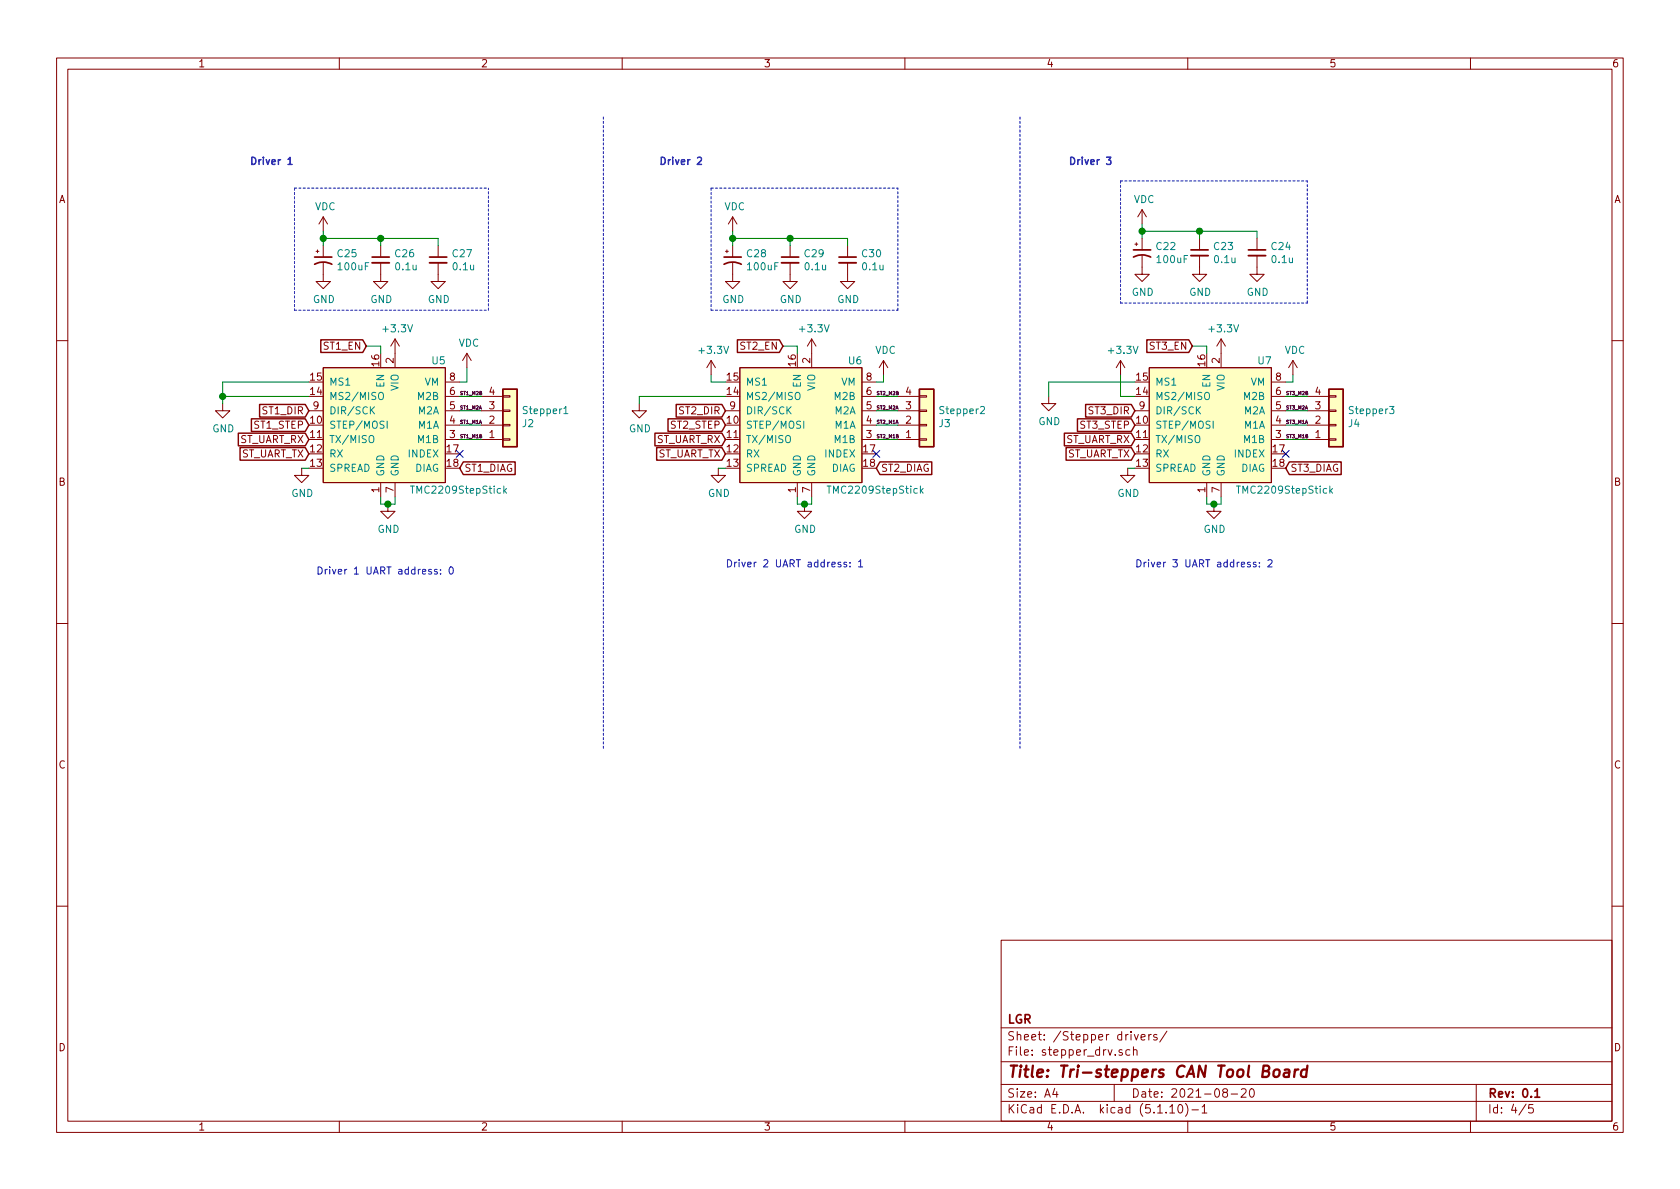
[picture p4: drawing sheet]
EESchema Schematic File Version 4
EELAYER 30 0
EELAYER END
$Descr A4 11693 8268
encoding utf-8
Sheet 4 5
Title "Tri-steppers CAN Tool Board"
Date "2021-08-20"
Rev "0.1"
Comp "LGR"
Comment1 ""
Comment2 ""
Comment3 ""
Comment4 ""
$EndDescr
$Comp
L archive:user_TMC2209StepStick U5
U 1 1
P 2700 2950
F 0 "U5" H 3000 3400 50  0000 L CNN
F 1 "TMC2209StepStick" H 2850 2500 50  0000 L CNN
F 2 "project:TMC2209StepStick" H 2700 3700 50  0001 C CNN
F 3 "~" H 2700 3700 50  0001 C CNN
F 4 "~" H 2700 2950 50  0001 C CNN "Basic Part"
F 5 "~" H 2700 2950 50  0001 C CNN "LCSC"
	1    2700 2950
	1    0    0    -1  
$EndComp
Wire Wire Line
	2650 3450 2650 3500
Wire Wire Line
	2750 3500 2750 3450
$Comp
L power:+3.3V #PWR052
U 1 1
P 2750 2450
F 0 "#PWR052" H 2750 2300 50  0001 C CNN
F 1 "+3.3V" H 2765 2623 50  0000 C CNN
F 2 "" H 2750 2450 50  0001 C CNN
F 3 "" H 2750 2450 50  0001 C CNN
	1    2750 2450
	1    0    0    -1  
$EndComp
$Comp
L Connector_Generic:Conn_01x04 J2
U 1 1
P 3550 2950
F 0 "J2" H 3630 2942 50  0000 L CNN
F 1 "Stepper1" H 3630 2851 50  0000 L CNN
F 2 "Connector_JST:JST_XH_B4B-XH-A_1x04_P2.50mm_Vertical" H 3550 2950 50  0001 C CNN
F 3 "~" H 3550 2950 50  0001 C CNN
F 4 "~" H 3550 2950 50  0001 C CNN "Basic Part"
F 5 "---" H 3550 2950 50  0001 C CNN "LCSC"
	1    3550 2950
	1    0    0    1   
$EndComp
NoConn ~ 3200 3150
$Comp
L Device:CP1_Small C25
U 1 1
P 2250 1800
F 0 "C25" H 2341 1846 50  0000 L CNN
F 1 "100uF" H 2341 1755 50  0000 L CNN
F 2 "Capacitor_SMD:CP_Elec_6.3x5.8" H 2250 1800 50  0001 C CNN
F 3 "~" H 2250 1800 50  0001 C CNN
F 4 "C249982" H 2250 1800 50  0001 C CNN "LCSC"
F 5 "No" H 2250 1800 50  0001 C CNN "Basic Part"
F 6 "0;0;180" H 2250 1800 50  0001 C CNN "JLCPCB_CORRECTION"
	1    2250 1800
	1    0    0    -1  
$EndComp
$Comp
L Device:C_Small C26
U 1 1
P 2650 1800
F 0 "C26" H 2742 1846 50  0000 L CNN
F 1 "0.1u" H 2742 1755 50  0000 L CNN
F 2 "Capacitor_SMD:C_0603_1608Metric" H 2650 1800 50  0001 C CNN
F 3 "~" H 2650 1800 50  0001 C CNN
F 4 "C14663" H 2650 1800 50  0001 C CNN "LCSC"
F 5 "Yes" H 2650 1800 50  0001 C CNN "Basic Part"
	1    2650 1800
	1    0    0    -1  
$EndComp
Wire Wire Line
	2650 1650 2650 1700
Wire Wire Line
	2250 1700 2250 1650
Connection ~ 2250 1650
Wire Wire Line
	2250 1650 2650 1650
Wire Wire Line
	2250 1600 2250 1650
Text GLabel 2550 2400 0    50   Input ~ 0
ST1_EN
Wire Wire Line
	2550 2400 2650 2400
Wire Wire Line
	2650 2400 2650 2450
Text GLabel 2150 2850 0    50   Input ~ 0
ST1_DIR
Text GLabel 2150 2950 0    50   Input ~ 0
ST1_STEP
Text GLabel 3200 3250 2    50   Input ~ 0
ST1_DIAG
Text Notes 4900 1150 2    50   ~ 10
Driver 2
Text Notes 7750 1150 2    50   ~ 10
Driver 3
$Comp
L power:VDC #PWR041
U 1 1
P 2250 1600
F 0 "#PWR041" H 2250 1500 50  0001 C CNN
F 1 "VDC" H 2265 1773 50  0000 C CNN
F 2 "" H 2250 1600 50  0001 C CNN
F 3 "" H 2250 1600 50  0001 C CNN
	1    2250 1600
	1    0    0    -1  
$EndComp
Wire Wire Line
	2100 3250 2150 3250
$Comp
L archive:user_TMC2209StepStick U6
U 1 1
P 5600 2950
F 0 "U6" H 5900 3400 50  0000 L CNN
F 1 "TMC2209StepStick" H 5750 2500 50  0000 L CNN
F 2 "project:TMC2209StepStick" H 5600 3700 50  0001 C CNN
F 3 "~" H 5600 3700 50  0001 C CNN
F 4 "~" H 5600 2950 50  0001 C CNN "Basic Part"
F 5 "~" H 5600 2950 50  0001 C CNN "LCSC"
	1    5600 2950
	1    0    0    -1  
$EndComp
$Comp
L power:GND #PWR067
U 1 1
P 5600 3500
F 0 "#PWR067" H 5600 3250 50  0001 C CNN
F 1 "GND" H 5605 3327 50  0000 C CNN
F 2 "" H 5600 3500 50  0001 C CNN
F 3 "" H 5600 3500 50  0001 C CNN
	1    5600 3500
	1    0    0    -1  
$EndComp
Wire Wire Line
	5550 3450 5550 3500
Wire Wire Line
	5550 3500 5600 3500
Wire Wire Line
	5650 3500 5650 3450
Connection ~ 5600 3500
Wire Wire Line
	5600 3500 5650 3500
$Comp
L power:+3.3V #PWR053
U 1 1
P 5650 2450
F 0 "#PWR053" H 5650 2300 50  0001 C CNN
F 1 "+3.3V" H 5665 2623 50  0000 C CNN
F 2 "" H 5650 2450 50  0001 C CNN
F 3 "" H 5650 2450 50  0001 C CNN
	1    5650 2450
	1    0    0    -1  
$EndComp
$Comp
L Connector_Generic:Conn_01x04 J3
U 1 1
P 6450 2950
F 0 "J3" H 6530 2942 50  0000 L CNN
F 1 "Stepper2" H 6530 2851 50  0000 L CNN
F 2 "Connector_JST:JST_XH_B4B-XH-A_1x04_P2.50mm_Vertical" H 6450 2950 50  0001 C CNN
F 3 "~" H 6450 2950 50  0001 C CNN
F 4 "~" H 6450 2950 50  0001 C CNN "Basic Part"
F 5 "---" H 6450 2950 50  0001 C CNN "LCSC"
	1    6450 2950
	1    0    0    1   
$EndComp
NoConn ~ 6100 3150
$Comp
L Device:CP1_Small C28
U 1 1
P 5100 1800
F 0 "C28" H 5191 1846 50  0000 L CNN
F 1 "100uF" H 5191 1755 50  0000 L CNN
F 2 "Capacitor_SMD:CP_Elec_6.3x5.8" H 5100 1800 50  0001 C CNN
F 3 "~" H 5100 1800 50  0001 C CNN
F 4 "C249982" H 5100 1800 50  0001 C CNN "LCSC"
F 5 "No" H 5100 1800 50  0001 C CNN "Basic Part"
F 6 "0;0;180" H 5100 1800 50  0001 C CNN "JLCPCB_CORRECTION"
	1    5100 1800
	1    0    0    -1  
$EndComp
$Comp
L Device:C_Small C29
U 1 1
P 5500 1800
F 0 "C29" H 5592 1846 50  0000 L CNN
F 1 "0.1u" H 5592 1755 50  0000 L CNN
F 2 "Capacitor_SMD:C_0603_1608Metric" H 5500 1800 50  0001 C CNN
F 3 "~" H 5500 1800 50  0001 C CNN
F 4 "C14663" H 5500 1800 50  0001 C CNN "LCSC"
F 5 "Yes" H 5500 1800 50  0001 C CNN "Basic Part"
	1    5500 1800
	1    0    0    -1  
$EndComp
Wire Wire Line
	5500 1650 5500 1700
Wire Wire Line
	5100 1700 5100 1650
Wire Wire Line
	5100 1650 5500 1650
Text GLabel 5450 2400 0    50   Input ~ 0
ST2_EN
Wire Wire Line
	5450 2400 5550 2400
Wire Wire Line
	5550 2400 5550 2450
Text GLabel 5050 2850 0    50   Input ~ 0
ST2_DIR
Text GLabel 5050 2950 0    50   Input ~ 0
ST2_STEP
Text GLabel 6100 3250 2    50   Input ~ 0
ST2_DIAG
$Comp
L power:VDC #PWR042
U 1 1
P 5100 1600
F 0 "#PWR042" H 5100 1500 50  0001 C CNN
F 1 "VDC" H 5115 1773 50  0000 C CNN
F 2 "" H 5100 1600 50  0001 C CNN
F 3 "" H 5100 1600 50  0001 C CNN
	1    5100 1600
	1    0    0    -1  
$EndComp
Wire Wire Line
	5000 3250 5050 3250
$Comp
L archive:user_TMC2209StepStick U7
U 1 1
P 8450 2950
F 0 "U7" H 8750 3400 50  0000 L CNN
F 1 "TMC2209StepStick" H 8600 2500 50  0000 L CNN
F 2 "project:TMC2209StepStick" H 8450 3700 50  0001 C CNN
F 3 "~" H 8450 3700 50  0001 C CNN
F 4 "~" H 8450 2950 50  0001 C CNN "Basic Part"
F 5 "~" H 8450 2950 50  0001 C CNN "LCSC"
	1    8450 2950
	1    0    0    -1  
$EndComp
$Comp
L power:GND #PWR068
U 1 1
P 8450 3500
F 0 "#PWR068" H 8450 3250 50  0001 C CNN
F 1 "GND" H 8455 3327 50  0000 C CNN
F 2 "" H 8450 3500 50  0001 C CNN
F 3 "" H 8450 3500 50  0001 C CNN
	1    8450 3500
	1    0    0    -1  
$EndComp
Wire Wire Line
	8400 3450 8400 3500
Wire Wire Line
	8400 3500 8450 3500
Wire Wire Line
	8500 3500 8500 3450
Connection ~ 8450 3500
Wire Wire Line
	8450 3500 8500 3500
$Comp
L power:+3.3V #PWR054
U 1 1
P 8500 2450
F 0 "#PWR054" H 8500 2300 50  0001 C CNN
F 1 "+3.3V" H 8515 2623 50  0000 C CNN
F 2 "" H 8500 2450 50  0001 C CNN
F 3 "" H 8500 2450 50  0001 C CNN
	1    8500 2450
	1    0    0    -1  
$EndComp
$Comp
L Connector_Generic:Conn_01x04 J4
U 1 1
P 9300 2950
F 0 "J4" H 9380 2942 50  0000 L CNN
F 1 "Stepper3" H 9380 2851 50  0000 L CNN
F 2 "Connector_JST:JST_XH_B4B-XH-A_1x04_P2.50mm_Vertical" H 9300 2950 50  0001 C CNN
F 3 "~" H 9300 2950 50  0001 C CNN
F 4 "~" H 9300 2950 50  0001 C CNN "Basic Part"
F 5 "---" H 9300 2950 50  0001 C CNN "LCSC"
	1    9300 2950
	1    0    0    1   
$EndComp
NoConn ~ 8950 3150
$Comp
L Device:CP1_Small C22
U 1 1
P 7950 1750
F 0 "C22" H 8041 1796 50  0000 L CNN
F 1 "100uF" H 8041 1705 50  0000 L CNN
F 2 "Capacitor_SMD:CP_Elec_6.3x5.8" H 7950 1750 50  0001 C CNN
F 3 "~" H 7950 1750 50  0001 C CNN
F 4 "C249982" H 7950 1750 50  0001 C CNN "LCSC"
F 5 "No" H 7950 1750 50  0001 C CNN "Basic Part"
F 6 "0;0;180" H 7950 1750 50  0001 C CNN "JLCPCB_CORRECTION"
	1    7950 1750
	1    0    0    -1  
$EndComp
$Comp
L Device:C_Small C23
U 1 1
P 8350 1750
F 0 "C23" H 8442 1796 50  0000 L CNN
F 1 "0.1u" H 8442 1705 50  0000 L CNN
F 2 "Capacitor_SMD:C_0603_1608Metric" H 8350 1750 50  0001 C CNN
F 3 "~" H 8350 1750 50  0001 C CNN
F 4 "C14663" H 8350 1750 50  0001 C CNN "LCSC"
F 5 "Yes" H 8350 1750 50  0001 C CNN "Basic Part"
	1    8350 1750
	1    0    0    -1  
$EndComp
Wire Wire Line
	8350 1600 8350 1650
Wire Wire Line
	7950 1650 7950 1600
Wire Wire Line
	7950 1600 8350 1600
Text GLabel 8300 2400 0    50   Input ~ 0
ST3_EN
Wire Wire Line
	8300 2400 8400 2400
Wire Wire Line
	8400 2400 8400 2450
Text GLabel 7900 2950 0    50   Input ~ 0
ST3_STEP
$Comp
L power:VDC #PWR040
U 1 1
P 7950 1550
F 0 "#PWR040" H 7950 1450 50  0001 C CNN
F 1 "VDC" H 7965 1723 50  0000 C CNN
F 2 "" H 7950 1550 50  0001 C CNN
F 3 "" H 7950 1550 50  0001 C CNN
	1    7950 1550
	1    0    0    -1  
$EndComp
Wire Wire Line
	7850 3250 7900 3250
Text Notes 2050 1150 2    50   ~ 10
Driver 1
Text GLabel 2150 3150 0    50   Input ~ 0
ST_UART_TX
Text GLabel 2150 3050 0    50   Input ~ 0
ST_UART_RX
$Comp
L Device:C_Small C24
U 1 1
P 8750 1750
F 0 "C24" H 8842 1796 50  0000 L CNN
F 1 "0.1u" H 8842 1705 50  0000 L CNN
F 2 "Capacitor_SMD:C_0603_1608Metric" H 8750 1750 50  0001 C CNN
F 3 "~" H 8750 1750 50  0001 C CNN
F 4 "C14663" H 8750 1750 50  0001 C CNN "LCSC"
F 5 "Yes" H 8750 1750 50  0001 C CNN "Basic Part"
	1    8750 1750
	1    0    0    -1  
$EndComp
Wire Wire Line
	8750 1600 8750 1650
$Comp
L Device:C_Small C27
U 1 1
P 3050 1800
F 0 "C27" H 3142 1846 50  0000 L CNN
F 1 "0.1u" H 3142 1755 50  0000 L CNN
F 2 "Capacitor_SMD:C_0603_1608Metric" H 3050 1800 50  0001 C CNN
F 3 "~" H 3050 1800 50  0001 C CNN
F 4 "C14663" H 3050 1800 50  0001 C CNN "LCSC"
F 5 "Yes" H 3050 1800 50  0001 C CNN "Basic Part"
	1    3050 1800
	1    0    0    -1  
$EndComp
Wire Wire Line
	3050 1650 3050 1700
$Comp
L Device:C_Small C30
U 1 1
P 5900 1800
F 0 "C30" H 5992 1846 50  0000 L CNN
F 1 "0.1u" H 5992 1755 50  0000 L CNN
F 2 "Capacitor_SMD:C_0603_1608Metric" H 5900 1800 50  0001 C CNN
F 3 "~" H 5900 1800 50  0001 C CNN
F 4 "C14663" H 5900 1800 50  0001 C CNN "LCSC"
F 5 "Yes" H 5900 1800 50  0001 C CNN "Basic Part"
	1    5900 1800
	1    0    0    -1  
$EndComp
Wire Wire Line
	5900 1650 5900 1700
Wire Wire Line
	8750 1600 8350 1600
Connection ~ 8350 1600
Wire Wire Line
	5900 1650 5500 1650
Connection ~ 5500 1650
Wire Wire Line
	3050 1650 2650 1650
Connection ~ 2650 1650
Text GLabel 5050 3050 0    50   Input ~ 0
ST_UART_RX
Text GLabel 7900 3050 0    50   Input ~ 0
ST_UART_RX
Text GLabel 5050 3150 0    50   Input ~ 0
ST_UART_TX
Text GLabel 7900 3150 0    50   Input ~ 0
ST_UART_TX
$Comp
L power:+3.3V #PWR056
U 1 1
P 4950 2600
F 0 "#PWR056" H 4950 2450 50  0001 C CNN
F 1 "+3.3V" H 4965 2773 50  0000 C CNN
F 2 "" H 4950 2600 50  0001 C CNN
F 3 "" H 4950 2600 50  0001 C CNN
	1    4950 2600
	1    0    0    -1  
$EndComp
$Comp
L power:GND #PWR062
U 1 1
P 4450 2800
F 0 "#PWR062" H 4450 2550 50  0001 C CNN
F 1 "GND" H 4455 2627 50  0000 C CNN
F 2 "" H 4450 2800 50  0001 C CNN
F 3 "" H 4450 2800 50  0001 C CNN
	1    4450 2800
	1    0    0    -1  
$EndComp
$Comp
L power:GND #PWR061
U 1 1
P 1550 2800
F 0 "#PWR061" H 1550 2550 50  0001 C CNN
F 1 "GND" H 1555 2627 50  0000 C CNN
F 2 "" H 1550 2800 50  0001 C CNN
F 3 "" H 1550 2800 50  0001 C CNN
	1    1550 2800
	1    0    0    -1  
$EndComp
Text Notes 2200 4000 0    50   ~ 0
Driver 1 UART address: 0
Text Notes 5050 3950 0    50   ~ 0
Driver 2 UART address: 1
Text Notes 7900 3950 0    50   ~ 0
Driver 3 UART address: 2
Wire Wire Line
	3200 2750 3350 2750
Wire Wire Line
	3350 2850 3200 2850
Wire Wire Line
	3200 2950 3350 2950
Wire Wire Line
	3350 3050 3200 3050
Wire Wire Line
	9100 2750 8950 2750
Wire Wire Line
	8950 2850 9100 2850
Wire Wire Line
	9100 2950 8950 2950
Wire Wire Line
	8950 3050 9100 3050
Wire Wire Line
	6100 2750 6250 2750
Wire Wire Line
	6250 2850 6100 2850
Wire Wire Line
	6100 2950 6250 2950
Wire Wire Line
	6250 3050 6100 3050
Text Label 3200 2750 0    24   ~ 0
ST1_M2B
Text Label 3200 2850 0    24   ~ 0
ST1_M2A
Text Label 3200 2950 0    24   ~ 0
ST1_M1A
Text Label 3200 3050 0    24   ~ 0
ST1_M1B
Text Label 8950 2750 0    24   ~ 0
ST3_M2B
Text Label 6100 2850 0    24   ~ 0
ST2_M2A
Text Label 6100 2950 0    24   ~ 0
ST2_M1A
Text Label 6100 3050 0    24   ~ 0
ST2_M1B
Text Label 6100 2750 0    24   ~ 0
ST2_M2B
Text Label 8950 2850 0    24   ~ 0
ST3_M2A
Text Label 8950 2950 0    24   ~ 0
ST3_M1A
Text Label 8950 3050 0    24   ~ 0
ST3_M1B
$Comp
L power:VDC #PWR055
U 1 1
P 3250 2550
F 0 "#PWR055" H 3250 2450 50  0001 C CNN
F 1 "VDC" H 3265 2723 50  0000 C CNN
F 2 "" H 3250 2550 50  0001 C CNN
F 3 "" H 3250 2550 50  0001 C CNN
	1    3250 2550
	1    0    0    -1  
$EndComp
Wire Wire Line
	3200 2650 3250 2650
Wire Wire Line
	3250 2650 3250 2550
Wire Wire Line
	5100 1600 5100 1650
Connection ~ 5100 1650
Wire Wire Line
	7950 1550 7950 1600
Connection ~ 7950 1600
$Comp
L power:VDC #PWR057
U 1 1
P 6150 2600
F 0 "#PWR057" H 6150 2500 50  0001 C CNN
F 1 "VDC" H 6165 2773 50  0000 C CNN
F 2 "" H 6150 2600 50  0001 C CNN
F 3 "" H 6150 2600 50  0001 C CNN
	1    6150 2600
	1    0    0    -1  
$EndComp
$Comp
L power:VDC #PWR059
U 1 1
P 9000 2600
F 0 "#PWR059" H 9000 2500 50  0001 C CNN
F 1 "VDC" H 9015 2773 50  0000 C CNN
F 2 "" H 9000 2600 50  0001 C CNN
F 3 "" H 9000 2600 50  0001 C CNN
	1    9000 2600
	1    0    0    -1  
$EndComp
Wire Wire Line
	9000 2600 9000 2650
Wire Wire Line
	9000 2650 8950 2650
Wire Wire Line
	6150 2600 6150 2650
Wire Wire Line
	6150 2650 6100 2650
$Comp
L power:GND #PWR063
U 1 1
P 2100 3250
F 0 "#PWR063" H 2100 3000 50  0001 C CNN
F 1 "GND" H 2105 3077 50  0000 C CNN
F 2 "" H 2100 3250 50  0001 C CNN
F 3 "" H 2100 3250 50  0001 C CNN
	1    2100 3250
	1    0    0    -1  
$EndComp
$Comp
L power:GND #PWR064
U 1 1
P 5000 3250
F 0 "#PWR064" H 5000 3000 50  0001 C CNN
F 1 "GND" H 5005 3077 50  0000 C CNN
F 2 "" H 5000 3250 50  0001 C CNN
F 3 "" H 5000 3250 50  0001 C CNN
	1    5000 3250
	1    0    0    -1  
$EndComp
$Comp
L power:GND #PWR065
U 1 1
P 7850 3250
F 0 "#PWR065" H 7850 3000 50  0001 C CNN
F 1 "GND" H 7855 3077 50  0000 C CNN
F 2 "" H 7850 3250 50  0001 C CNN
F 3 "" H 7850 3250 50  0001 C CNN
	1    7850 3250
	1    0    0    -1  
$EndComp
Wire Notes Line
	4200 5200 4200 800 
Wire Notes Line
	7100 5200 7100 800 
Wire Notes Line
	2050 1300 2050 2150
Wire Notes Line
	2050 2150 3400 2150
Wire Notes Line
	3400 2150 3400 1300
Wire Notes Line
	2050 1300 3400 1300
Wire Notes Line
	4950 1300 4950 2150
Wire Notes Line
	4950 2150 6250 2150
Wire Notes Line
	6250 2150 6250 1300
Wire Notes Line
	4950 1300 6250 1300
Wire Notes Line
	7800 1250 7800 2100
Wire Notes Line
	7800 2100 9100 2100
Wire Notes Line
	9100 2100 9100 1250
Wire Notes Line
	7800 1250 9100 1250
$Comp
L power:GND #PWR060
U 1 1
P 7300 2750
F 0 "#PWR060" H 7300 2500 50  0001 C CNN
F 1 "GND" H 7305 2577 50  0000 C CNN
F 2 "" H 7300 2750 50  0001 C CNN
F 3 "" H 7300 2750 50  0001 C CNN
	1    7300 2750
	1    0    0    -1  
$EndComp
$Comp
L power:+3.3V #PWR058
U 1 1
P 7800 2600
F 0 "#PWR058" H 7800 2450 50  0001 C CNN
F 1 "+3.3V" H 7815 2773 50  0000 C CNN
F 2 "" H 7800 2600 50  0001 C CNN
F 3 "" H 7800 2600 50  0001 C CNN
	1    7800 2600
	1    0    0    -1  
$EndComp
Wire Wire Line
	2650 3500 2700 3500
$Comp
L power:GND #PWR066
U 1 1
P 2700 3500
F 0 "#PWR066" H 2700 3250 50  0001 C CNN
F 1 "GND" H 2705 3327 50  0000 C CNN
F 2 "" H 2700 3500 50  0001 C CNN
F 3 "" H 2700 3500 50  0001 C CNN
	1    2700 3500
	1    0    0    -1  
$EndComp
Connection ~ 2700 3500
Wire Wire Line
	2700 3500 2750 3500
$Comp
L power:GND #PWR046
U 1 1
P 2250 1900
F 0 "#PWR046" H 2250 1650 50  0001 C CNN
F 1 "GND" H 2255 1727 50  0000 C CNN
F 2 "" H 2250 1900 50  0001 C CNN
F 3 "" H 2250 1900 50  0001 C CNN
	1    2250 1900
	1    0    0    -1  
$EndComp
$Comp
L power:GND #PWR047
U 1 1
P 2650 1900
F 0 "#PWR047" H 2650 1650 50  0001 C CNN
F 1 "GND" H 2655 1727 50  0000 C CNN
F 2 "" H 2650 1900 50  0001 C CNN
F 3 "" H 2650 1900 50  0001 C CNN
	1    2650 1900
	1    0    0    -1  
$EndComp
$Comp
L power:GND #PWR048
U 1 1
P 3050 1900
F 0 "#PWR048" H 3050 1650 50  0001 C CNN
F 1 "GND" H 3055 1727 50  0000 C CNN
F 2 "" H 3050 1900 50  0001 C CNN
F 3 "" H 3050 1900 50  0001 C CNN
	1    3050 1900
	1    0    0    -1  
$EndComp
$Comp
L power:GND #PWR049
U 1 1
P 5100 1900
F 0 "#PWR049" H 5100 1650 50  0001 C CNN
F 1 "GND" H 5105 1727 50  0000 C CNN
F 2 "" H 5100 1900 50  0001 C CNN
F 3 "" H 5100 1900 50  0001 C CNN
	1    5100 1900
	1    0    0    -1  
$EndComp
$Comp
L power:GND #PWR050
U 1 1
P 5500 1900
F 0 "#PWR050" H 5500 1650 50  0001 C CNN
F 1 "GND" H 5505 1727 50  0000 C CNN
F 2 "" H 5500 1900 50  0001 C CNN
F 3 "" H 5500 1900 50  0001 C CNN
	1    5500 1900
	1    0    0    -1  
$EndComp
$Comp
L power:GND #PWR051
U 1 1
P 5900 1900
F 0 "#PWR051" H 5900 1650 50  0001 C CNN
F 1 "GND" H 5905 1727 50  0000 C CNN
F 2 "" H 5900 1900 50  0001 C CNN
F 3 "" H 5900 1900 50  0001 C CNN
	1    5900 1900
	1    0    0    -1  
$EndComp
$Comp
L power:GND #PWR043
U 1 1
P 7950 1850
F 0 "#PWR043" H 7950 1600 50  0001 C CNN
F 1 "GND" H 7955 1677 50  0000 C CNN
F 2 "" H 7950 1850 50  0001 C CNN
F 3 "" H 7950 1850 50  0001 C CNN
	1    7950 1850
	1    0    0    -1  
$EndComp
$Comp
L power:GND #PWR044
U 1 1
P 8350 1850
F 0 "#PWR044" H 8350 1600 50  0001 C CNN
F 1 "GND" H 8355 1677 50  0000 C CNN
F 2 "" H 8350 1850 50  0001 C CNN
F 3 "" H 8350 1850 50  0001 C CNN
	1    8350 1850
	1    0    0    -1  
$EndComp
$Comp
L power:GND #PWR045
U 1 1
P 8750 1850
F 0 "#PWR045" H 8750 1600 50  0001 C CNN
F 1 "GND" H 8755 1677 50  0000 C CNN
F 2 "" H 8750 1850 50  0001 C CNN
F 3 "" H 8750 1850 50  0001 C CNN
	1    8750 1850
	1    0    0    -1  
$EndComp
Wire Wire Line
	5050 2650 4950 2650
Wire Wire Line
	4950 2650 4950 2600
Wire Wire Line
	4450 2800 4450 2750
Wire Wire Line
	4450 2750 5050 2750
Wire Wire Line
	1550 2800 1550 2750
Wire Wire Line
	1550 2650 2150 2650
Wire Wire Line
	2150 2750 1550 2750
Connection ~ 1550 2750
Wire Wire Line
	1550 2750 1550 2650
Wire Wire Line
	7300 2750 7300 2650
Wire Wire Line
	7300 2650 7900 2650
Wire Wire Line
	7800 2600 7800 2750
Wire Wire Line
	7800 2750 7900 2750
Text GLabel 7900 2850 0    50   Input ~ 0
ST3_DIR
Text GLabel 8950 3250 2    50   Input ~ 0
ST3_DIAG
$EndSCHEMATC
